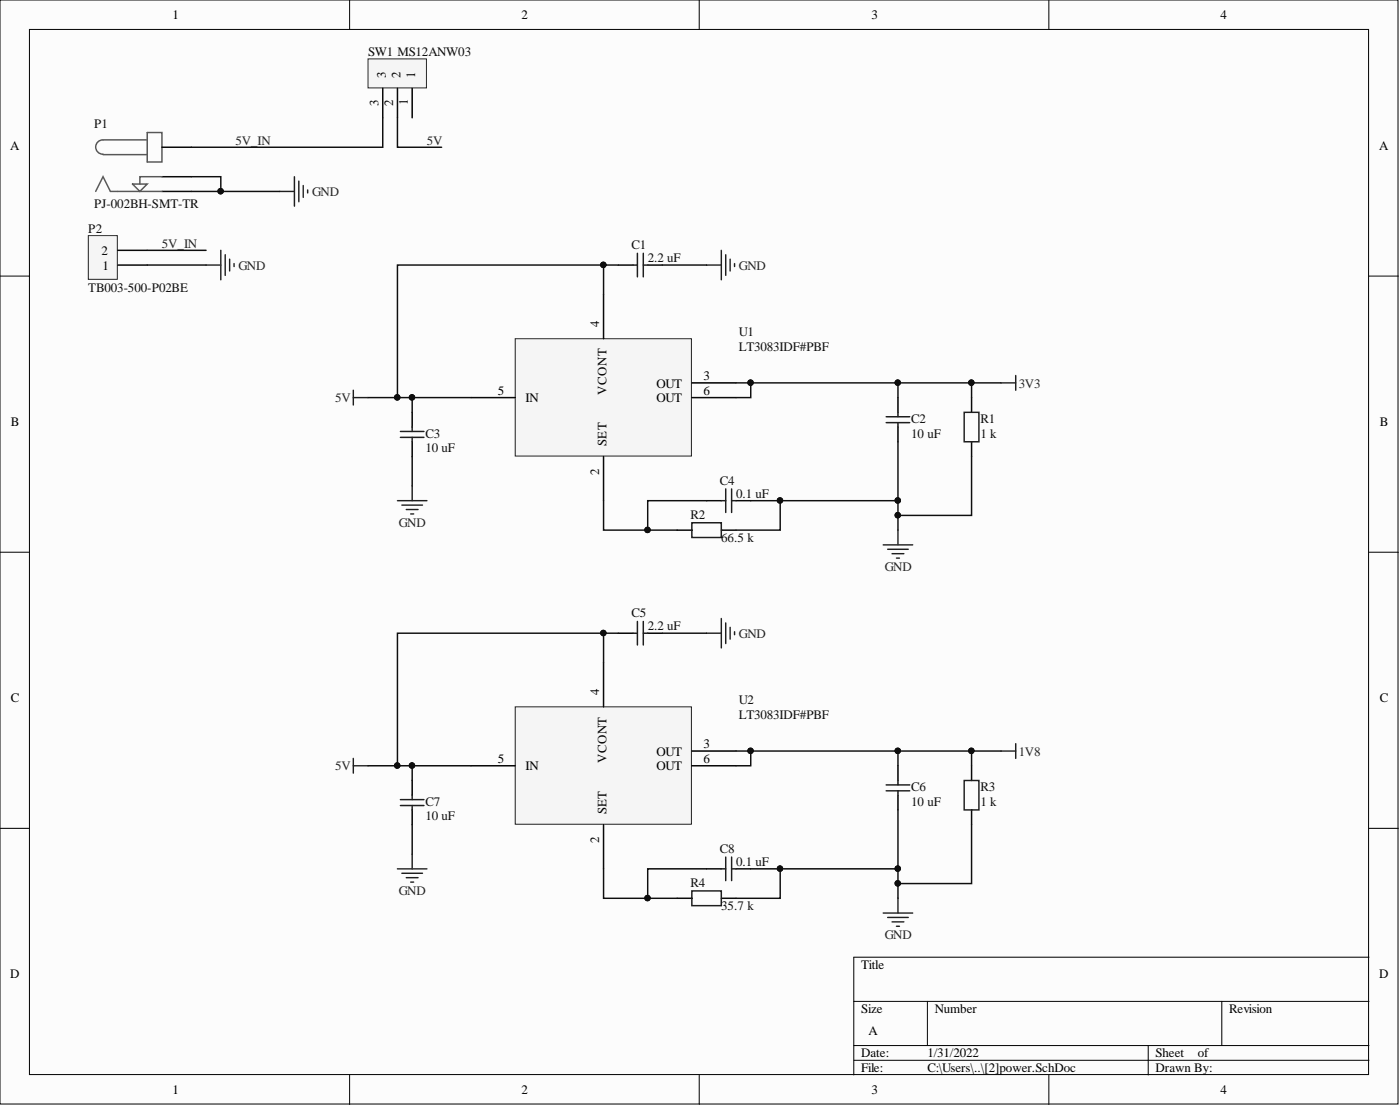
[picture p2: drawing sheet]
<svg xmlns="http://www.w3.org/2000/svg" width="241mm" height="190mm" viewBox="0 0 241 190" stroke-linecap="round" stroke-linejoin="round" font-family="sans-serif">
<g fill="#fcfcfc" stroke="#000" stroke-width=".17">
<path d="M0 0h241v190.2h-241z"/>
<path d="M5.1 5.1h230.8v180h-230.8z"/>
</g>
<g fill="none" stroke="#000" stroke-width=".17">
<path d="M60.3 0v5.1M120.5 0v5.1M180.8 0v5.1M0 47.6h5.1M236 47.6h5M0 95.1h5.1M236 95.1h5M0 142.7h5.1M236 142.7h5M147.2 172.5h88.8M159.8 172.5v7.6M210.6 172.5v7.6"/>
<path d="M236 164.9h-88.8v20.3M60.3 185.2v5M120.5 185.2v5M147.2 180.1h88.8M147.2 182.6h88.8M180.8 185.2v5M197.9 180.1v5.1"/>
</g>
<path d="M16.5 33l1.3-2.6 1.2 2.6h8.9M17.8 26.6h7.6M22.8 31.7h2.6l-1.3 1.3zM25.4 24.1h-7.6a1.23 1.23 0 0 0-1.3 1.2 1.23 1.23 0 0 0 1.3 1.3M25.4 22.8h2.5v5.1h-2.5zM27.9 30.4h-3.8v1.3" fill="none" stroke="#585858" stroke-width=".25"/>
<path d="M27.9 25.4h5.1M27.9 33h5.1M27.9 30.4h5.1" fill="none" stroke="#000" stroke-width=".25"/>
<path d="M48.2 33h2.5M50.7 30.4v5.1M51.5 31.2v3.5M52.3 32v2M53 32.7v.5" fill="none" stroke="#262626" stroke-width=".25"/>
<path d="M63.4 10.1h10.1v5h-10.1z" fill="#f5f5f5" stroke="#262626" stroke-width=".17"/>
<g fill="none" stroke="#000" stroke-width=".25">
<path d="M66 15.2v5.1M68.5 15.2v5.1M71 15.2v5.1M106.6 45.7h2.5M111.6 45.7h2.6M71 71v2.6M71 76.1v2.5M154.8 68.5v2.5M154.8 73.6v2.5M167.5 68.5v2.5M167.5 76.1v2.5M116.7 91.3h2.5"/>
<path d="M121.8 86.2h2.5M124.3 91.3h2.6M126.9 86.2h2.5"/>
</g>
<g fill="none" stroke="#1c1c1c" stroke-width=".25">
<path d="M109.1 45.7h.8M109.9 43.6v4.1M110.9 43.6v4.1M110.9 45.7h.7M69 74.3h4.1M69 75.3h4.1M71 73.6v.7M71 75.3v.8M152.7 71.8h4.1M152.7 72.8h4.1M154.8 71v.8M154.8 72.8v.8"/>
<path d="M166.2 71h2.5v5.1h-2.5zM119.2 90h5.1v2.6h-5.1zM124.3 86.2h.8M125.1 84.2v4.1M126.1 84.2v4.1M126.1 86.2h.8"/>
</g>
<g fill="none" stroke="#262626" stroke-width=".25">
<path d="M121.8 45.7h2.5M124.3 43.1v5.1M125.1 43.9v3.5M125.8 44.6v2.1M126.6 45.4v.5M60.9 67.2v2.6M60.9 68.5h2.5M172.5 65.9h2.6M175.1 64.7v2.5M68.5 86.2h5.1M69.3 87h3.5M70 87.8h2.1"/>
<path d="M70.8 88.5h.5M71 83.7v2.5M152.2 93.8h5.1M153 94.6h3.5M153.8 95.4h2M154.5 96.1h.5M154.8 91.3v2.5"/>
</g>
<path d="M15.2 40.6h5v7.5h-5z" fill="#f5f5f5" stroke="#262626" stroke-width=".17"/>
<g fill="none" stroke="#000" stroke-width=".25">
<path d="M20.3 45.7h5.1M20.3 43.1h5.1M106.6 109.1h2.5M111.6 109.1h2.6M71 134.4v2.6M71 139.5v2.5M154.8 131.9v2.5M154.8 137v2.5M167.5 131.9v2.5M167.5 139.5v2.5M116.7 154.7h2.5M121.8 149.7h2.5"/>
<path d="M124.3 154.7h2.6M126.9 149.7h2.5"/>
</g>
<g fill="none" stroke="#262626" stroke-width=".25">
<path d="M35.5 45.7h2.6M38.1 43.1v5.1M38.8 43.9v3.5M39.6 44.6v2.1M40.3 45.4v.5M121.8 109.1h2.5M124.3 106.5v5.1M125.1 107.3v3.5M125.8 108.1v2M126.6 108.8v.5M60.9 130.6v2.6M60.9 131.9h2.5"/>
<path d="M172.5 129.4h2.6M175.1 128.1v2.5M68.5 149.7h5.1M69.3 150.4h3.5M70 151.2h2.1M70.8 151.9h.5M71 147.1v2.6M152.2 157.3h5.1M153 158h3.5M153.8 158.8h2M154.5 159.5h.5M154.8 154.7v2.6"/>
</g>
<g fill="none" stroke="#1c1c1c" stroke-width=".25">
<path d="M109.1 109.1h.8M109.9 107v4.1M110.9 107v4.1M110.9 109.1h.7M69 137.7h4.1M69 138.7h4.1M71 137v.7M71 138.7v.8M152.7 135.2h4.1M152.7 136.2h4.1M154.8 134.4v.8M154.8 136.2v.8"/>
<path d="M166.2 134.4h2.5v5.1h-2.5zM119.2 153.5h5.1v2.5h-5.1zM124.3 149.7h.8M125.1 147.6v4.1M126.1 147.6v4.1M126.1 149.7h.8"/>
</g>
<path d="M88.8 58.3h30.4v20.3h-30.4z" fill="#f5f5f5" stroke="#262626" stroke-width=".17"/>
<path d="M104 50.7v7.6M81.2 68.5h7.6M104 78.6v7.6M119.2 65.9h7.7M119.2 68.5h7.7" fill="none" stroke="#000" stroke-width=".25"/>
<path d="M88.8 121.8h30.4v20.2h-30.4z" fill="#f5f5f5" stroke="#262626" stroke-width=".17"/>
<path d="M104 114.1v7.7M81.2 131.9h7.6M119.2 129.4h7.7M119.2 131.9h7.7M104 142v7.7" fill="none" stroke="#000" stroke-width=".25"/>
<g fill="none" stroke="#0e0e0e" stroke-width=".25">
<path d="M33 30.4h5.1v2.6M33 33h15.2M66 20.3v5.1h-33M68.5 20.3v5.1h7.6M25.4 45.7h10.1M25.4 43.1h10.1M104 45.7v5M106.6 45.7h-38.1v22.8M114.2 45.7h7.6M63.4 68.5h17.8M71 68.5v2.5M71 78.6v5.1"/>
<path d="M126.9 65.9h45.6M129.4 65.9v2.6h-2.5M154.8 76.1v15.2M154.8 65.9v2.6M167.5 78.6v10.2h-12.7M167.5 65.9v2.6M104 86.2v5.1h12.7M121.8 86.2h-10.2v5.1M129.4 86.2h25.4M134.5 86.2v5.1h-7.6M104 109.1v5M106.6 109.1h-38.1v22.8"/>
<path d="M114.2 109.1h7.6M63.4 131.9h17.8M71 131.9v2.5M126.9 129.4h45.6M129.4 129.4v2.5h-2.5M154.8 139.5v15.2M154.8 129.4v2.5M167.5 129.4v2.5M71 142v5.1M104 149.7v5h12.7M121.8 149.7h-10.2v5M129.4 149.7h25.4"/>
<path d="M134.5 149.7v5h-7.6M167.5 142v10.2h-12.7"/>
</g>
<g fill="#0e0e0e" stroke="#0e0e0e" stroke-width=".17">
<circle cx="38" cy="32.9" r=".47"/>
<circle cx="71" cy="68.4" r=".47"/>
<circle cx="68.5" cy="68.4" r=".47"/>
<circle cx="104" cy="45.6" r=".47"/>
<circle cx="129.4" cy="65.9" r=".47"/>
<circle cx="154.7" cy="65.9" r=".47"/>
<circle cx="167.4" cy="65.9" r=".47"/>
<circle cx="154.7" cy="86.2" r=".47"/>
<circle cx="154.7" cy="88.7" r=".47"/>
<circle cx="111.6" cy="91.3" r=".47"/>
<circle cx="134.4" cy="86.2" r=".47"/>
<circle cx="71" cy="131.9" r=".47"/>
<circle cx="68.5" cy="131.9" r=".47"/>
<circle cx="104" cy="109" r=".47"/>
<circle cx="129.4" cy="129.3" r=".47"/>
<circle cx="154.7" cy="129.3" r=".47"/>
<circle cx="167.4" cy="129.3" r=".47"/>
<circle cx="154.7" cy="149.6" r=".47"/>
<circle cx="154.7" cy="152.2" r=".47"/>
<circle cx="111.6" cy="154.7" r=".47"/>
<circle cx="134.4" cy="149.6" r=".47"/>
</g>
<g font-size="2.2">
<text x="29.7" y="3.3">1</text>
<text x="89.9" y="3.3">2</text>
<text x="150.2" y="3.3">3</text>
<text x="210.4" y="3.3">4</text>
<text x="66.5" y="13.4" transform="rotate(-90 66.5 13.4)">3</text>
<text x="69" y="13.4" transform="rotate(-90 69 13.4)">2</text>
<text x="71.6" y="13.4" transform="rotate(-90 71.6 13.4)">1</text>
<text x="65.2" y="18.3" transform="rotate(-90 65.2 18.3)">3</text>
<text x="67.8" y="18.3" transform="rotate(-90 67.8 18.3)">2</text>
<text x="70.3" y="18" transform="rotate(-90 70.3 18)">1</text>
<text x="1.8" y="25.8">A</text>
<text x="237.7" y="25.8">A</text>
<text x="17.5" y="43.9">2</text>
<text x="17.7" y="46.5">1</text>
<text x="103.3" y="56.3" transform="rotate(-90 103.3 56.3)">4</text>
<text x="121.3" y="65.5">3</text>
<text x="85.8" y="68">5</text>
<text x="90.6" y="69.3">IN</text>
<text x="104.5" y="68" transform="rotate(-90 104.5 68)">VCONT</text>
<text x="113.2" y="66.7">OUT</text>
<text x="113.2" y="69.3">OUT</text>
<text x="121.3" y="68">6</text>
<text x="1.9" y="73.3">B</text>
<text x="104.5" y="76.9" transform="rotate(-90 104.5 76.9)">SET</text>
<text x="237.8" y="73.3">B</text>
<text x="103.3" y="81.7" transform="rotate(-90 103.3 81.7)">2</text>
<text x="103.3" y="119.7" transform="rotate(-90 103.3 119.7)">4</text>
<text x="1.9" y="120.9">C</text>
<text x="237.8" y="120.9">C</text>
<text x="85.8" y="131.4">5</text>
<text x="104.5" y="131.4" transform="rotate(-90 104.5 131.4)">VCONT</text>
<text x="113.2" y="130.2">OUT</text>
<text x="121.3" y="128.9">3</text>
<text x="121.3" y="131.4">6</text>
<text x="90.6" y="132.7">IN</text>
<text x="113.2" y="132.7">OUT</text>
<text x="104.5" y="140.3" transform="rotate(-90 104.5 140.3)">SET</text>
<text x="103.3" y="145.2" transform="rotate(-90 103.3 145.2)">2</text>
<text x="148.4" y="166.9">Title</text>
<text x="1.8" y="168.4">D</text>
<text x="237.7" y="168.4">D</text>
<text x="148.4" y="174.5">Size</text>
<text x="149.7" y="178.3">A</text>
<text x="161.1" y="174.5">Number</text>
<text x="211.9" y="174.5">Revision</text>
<text x="148.4" y="182.1">Date:</text>
<text x="148.4" y="184.6">File:</text>
<text x="159.8" y="182.1">1/31/2022</text>
<text x="159.8" y="184.6">C:\Users\..\[2]power.SchDoc</text>
<text x="199.2" y="182.1">Sheet</text>
<text x="199.2" y="184.6">Drawn By:</text>
<text x="206.5" y="182.1">of</text>
<text x="29.7" y="188.5">1</text>
<text x="89.9" y="188.5">2</text>
<text x="150.2" y="188.5">3</text>
<text x="210.4" y="188.5">4</text>
</g>
<g font-size="2.2" fill="#0e0e0e">
<text x="63.4" y="9.7">SW1 MS12ANW03</text>
<text x="16.2" y="22.1">P1</text>
<text x="16.2" y="35.8">PJ-002BH-SMT-TR</text>
<text x="15.2" y="40.1">P2</text>
<text x="108.8" y="42.9">C1</text>
<text x="111.6" y="45.2">2.2 uF</text>
<text x="15.2" y="50.3">TB003-500-P02BE</text>
<text x="127.4" y="57.9">U1</text>
<text x="127.4" y="60.4">LT3083IDF#PBF</text>
<text x="73.3" y="77.9">10 uF</text>
<text x="73.3" y="75.4">C3</text>
<text x="157.1" y="75.4">10 uF</text>
<text x="157.1" y="72.8">C2</text>
<text x="169" y="75.4">1 k</text>
<text x="169" y="72.8">R1</text>
<text x="124.1" y="83.5">C4</text>
<text x="119" y="89.3">R2</text>
<text x="126.9" y="85.8">0.1 uF</text>
<text x="124.3" y="93.4">66.5 k</text>
<text x="108.8" y="106.3">C5</text>
<text x="111.6" y="108.6">2.2 uF</text>
<text x="127.4" y="121.3">U2</text>
<text x="127.4" y="123.8">LT3083IDF#PBF</text>
<text x="157.1" y="136.2">C6</text>
<text x="169" y="136.2">R3</text>
<text x="73.3" y="141.3">10 uF</text>
<text x="73.3" y="138.8">C7</text>
<text x="157.1" y="138.8">10 uF</text>
<text x="169" y="138.8">1 k</text>
<text x="124.1" y="146.9">C8</text>
<text x="126.9" y="149.2">0.1 uF</text>
<text x="119" y="152.7">R4</text>
<text x="124.3" y="156.8">35.7 k</text>
</g>
<g font-size="2.2" fill="#262626">
<text x="40.6" y="24.9">5V_IN</text>
<text x="73.6" y="24.9">5V</text>
<text x="53.8" y="33.8">GND</text>
<text x="27.9" y="42.6">5V_IN</text>
<text x="41.1" y="46.5">GND</text>
<text x="127.4" y="46.5">GND</text>
<text x="57.7" y="69.3">5V</text>
<text x="175.6" y="66.7">3V3</text>
<text x="68.8" y="90.8">GND</text>
<text x="152.5" y="98.4">GND</text>
<text x="127.4" y="109.9">GND</text>
<text x="175.6" y="130.2">1V8</text>
<text x="57.7" y="132.7">5V</text>
<text x="68.8" y="154.2">GND</text>
<text x="152.5" y="161.8">GND</text>
</g>
</svg>
